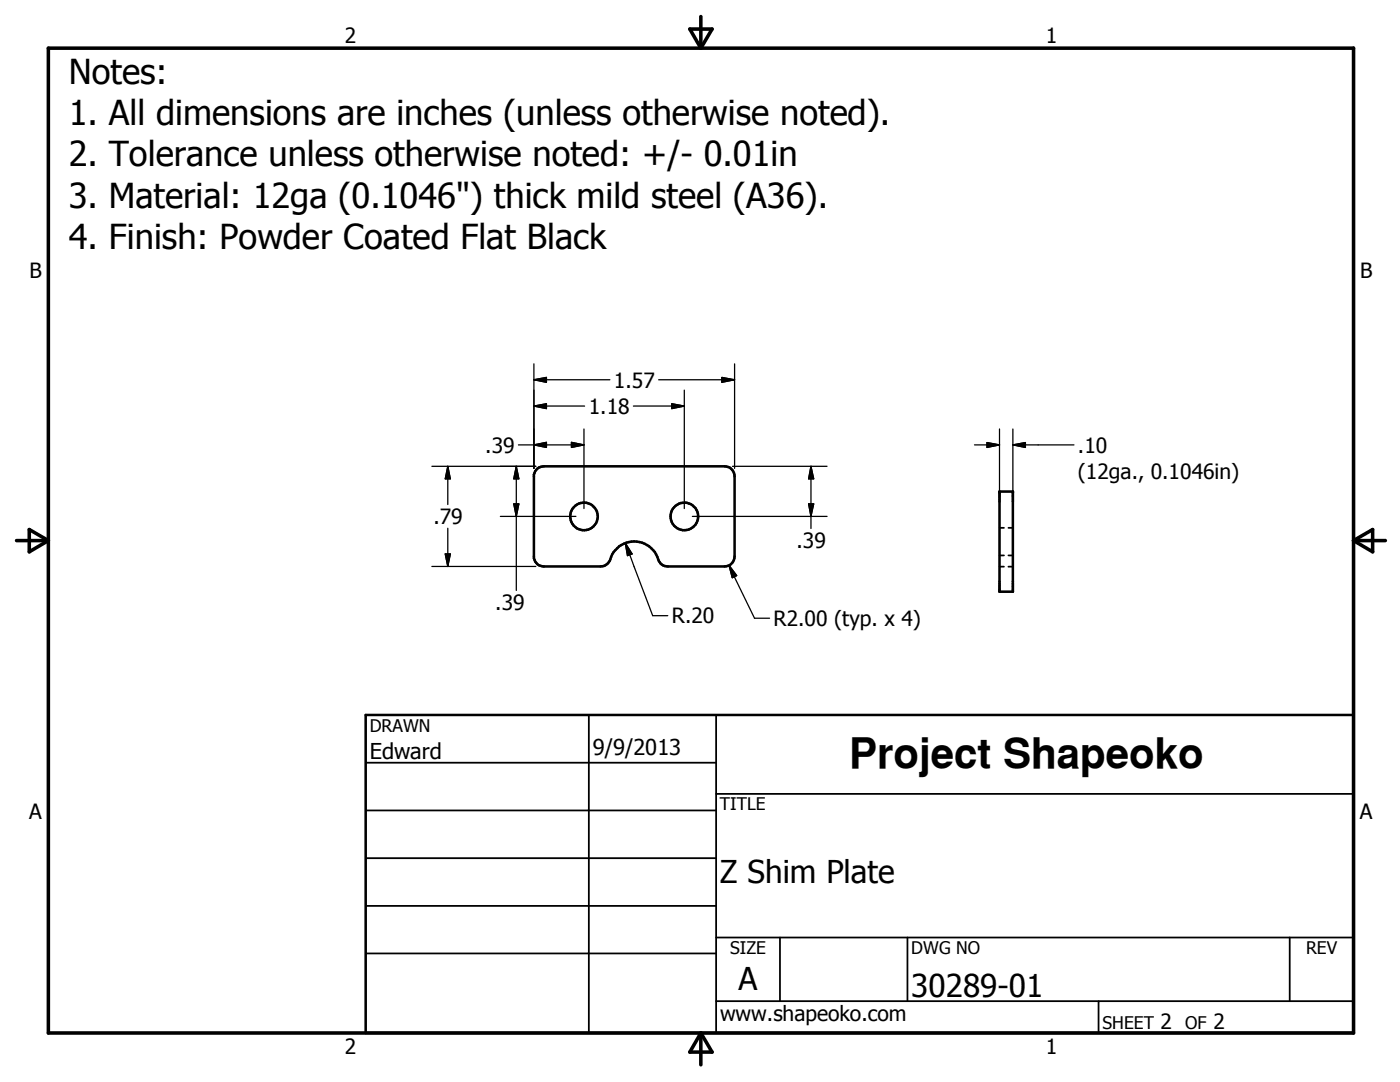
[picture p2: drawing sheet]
<svg xmlns="http://www.w3.org/2000/svg" width="279mm" height="216mm" viewBox="0 0 279 216" stroke-linecap="round" stroke-linejoin="round" font-family="sans-serif">
<g fill="none" stroke="#000" stroke-width=".51">
<path d="M107.2 93.5l.7-.3 .6-.2h36.1a2 2 0 0 1 2 2v16a2 2 0 0 1-2 2h-11.3a2.11 2.11 0 0 1-2.1-1.9 5 5 0 0 0-5.1-3 5 5 0 0 0-4.4 3.8l-.9 .9-1 .2h-11.6a1.88 1.88 0 0 1-1.6-1.6v-16.7l.2-.7zM199.5 98.1h2.6v20h-2.6zM73 142.7h197.1v63.4h-197.1z"/>
<circle cx="116.6" cy="103" r="2.76"/>
<circle cx="136.6" cy="103" r="2.76"/>
</g>
<g fill="#000">
<circle cx="199.5" cy="98.1" r=".25"/>
<circle cx="202.1" cy="98.1" r=".25"/>
</g>
<g fill="none" stroke="#000" stroke-width=".35">
<path d="M199.5 113.1h.9M199.5 105.3h.9M199.5 110.8h.9M201.3 113.1h.8M201.3 105.3h.8M201.3 110.8h.8M73 152.2h69.9M117.5 142.7v63.4M142.9 158.4h127.2M142.9 142.7v63.4M73 161.7h69.9M73 171.2h69.9"/>
<path d="M73 180.8h69.9M73 190.2h69.9M142.9 199.8h127.2M142.9 187.1h127.2M155.7 187.1v12.7M181.1 187.1v12.7M219.2 199.8v6.3M257.4 187.1v12.7"/>
</g>
<path d="M9.7 9.6h260.4v196.5h-260.4zM137.7 5.8h4.4l-2.2 3.8zM139.9 3.3v6.3M3.3 107.9h6.4M5.8 105.7l3.9 2.2-3.9 2.2zM270.1 107.9h6.4M270.1 107.9l3.8-2.2v4.4zM139.9 206.1v6.4M139.9 206.1l2.2 3.8h-4.4z" fill="none" stroke="#000" stroke-width=".71"/>
<g fill="none" stroke="#000" stroke-width=".25">
<path d="M106.6 75.8l2.5-.5v1zM106.6 72.6v20.9M106.6 75.8h15.1M131.4 75.8h15.2M136.6 77.9v23.6M144.1 75.3l2.5 .5-2.5 .5zM146.6 72.6v20.9M86.2 93h20.7M89.4 93l.5 2.5h-1zM89.4 93v7.7M103 93l.5 2.5h-1zM103 93v24.8"/>
<path d="M103.5 88.8h13M106.6 81l2.5-.4v.9zM106.6 88.8l2.5-.5v1zM106.6 81h10.1M114 88.3l2.5 .5-2.5 .5zM116.5 85.6v15.9M126.4 81h10.2M134.1 80.6l2.5 .4-2.5 .5zM146.2 93h18.9M161.8 93l.6 2.5h-1zM161.8 93v12.5M194.5 88.8h5"/>
<path d="M197 88.3l2.5 .5-2.5 .5zM199.5 85.6v12.9M202.1 88.8l2.5-.5v1zM202.1 88.8h12.2M202.1 85.6v12.9M86.2 113h20.7M88.9 110.5h1l-.5 2.5zM89.4 105.4v7.6M99.9 103h15M102.5 100.5h1l-.5 2.5zM124.8 108.4l1.4 2.1-1 .4zM124.8 108.4l5.5 14.5h3"/>
<path d="M138.2 103h26.9M145.5 112.8l1.5 2.1-.9 .4zM145.5 112.8l5.1 10.6h3M161.4 100.5h1l-.6 2.5z"/>
</g>
<g fill="#000">
<path d="M106.6 75.8l2.5-.5v1zM144.1 75.3l2.5 .5-2.5 .5zM89.4 93l.5 2.5h-1zM103 93l.5 2.5h-1zM106.6 81l2.5-.4v.9zM106.6 88.8l2.5-.5v1zM114 88.3l2.5 .5-2.5 .5zM134.1 80.6l2.5 .4-2.5 .5zM161.8 93l.6 2.5h-1zM197 88.3l2.5 .5-2.5 .5zM202.1 88.8l2.5-.5v1zM88.9 110.5h1l-.5 2.5z"/>
<path d="M102.5 100.5h1l-.5 2.5zM124.8 108.4l1.4 2.1-1 .4zM145.5 112.8l1.5 2.1-.9 .4zM161.4 100.5h1l-.6 2.5z"/>
</g>
<text font-size="8.4" x="169.5" y="153.2">Project Shapeoko</text>
<g font-size="6.9">
<text x="13.8" y="16.8">Notes:</text>
<text x="13.8" y="25">1. All dimensions are inches (unless otherwise noted).</text>
<text x="13.8" y="33.2">2. Tolerance unless otherwise noted: +/- 0.01in</text>
<text x="13.8" y="41.4">3. Material: 12ga (0.1046&quot;) thick mild steel (A36).</text>
<text x="13.8" y="49.7">4. Finish: Powder Coated Flat Black</text>
</g>
<g font-size="6.3">
<text x="143.7" y="176.1">Z Shim Plate</text>
<text x="147.4" y="197.6">A</text>
<text x="181.9" y="198.9">30289-01</text>
</g>
<g font-size="4.4">
<text x="73.8" y="151.4">Edward</text>
<text x="118.3" y="150.7">9/9/2013</text>
</g>
<g font-size="4.2">
<text x="68.8" y="8.6">2</text>
<text x="208.7" y="8.6">1</text>
<text x="5.9" y="55.5">B</text>
<text x="271.4" y="55.5">B</text>
<text x="122.5" y="77.3">1.57</text>
<text x="117.5" y="82.6">1.18</text>
<text x="96.9" y="90.3">.39</text>
<text x="215.1" y="90.3">.10</text>
<text x="215.1" y="95.6">(12ga., 0.1046in)</text>
<text x="86.5" y="104.6">.79</text>
<text x="159" y="109.3">.39</text>
<text x="98.8" y="121.8">.39</text>
<text x="134.1" y="124.4">R.20</text>
<text x="154.4" y="125">R2.00 (typ. x 4)</text>
<text x="5.8" y="163.4">A</text>
<text x="271.4" y="163.4">A</text>
<text x="143.7" y="203.8">www.shapeoko.com</text>
<text x="231.6" y="205.3">2</text>
<text x="242.1" y="205.3">2</text>
<text x="68.8" y="210.2">2</text>
<text x="208.7" y="210.2">1</text>
</g>
<g font-size="3.5">
<text x="73.8" y="146">DRAWN</text>
<text x="143.7" y="161.7">TITLE</text>
<text x="145.7" y="190.5">SIZE</text>
<text x="181.9" y="190.5">DWG NO</text>
<text x="260.6" y="190.4">REV</text>
<text x="220" y="205.3">SHEET</text>
<text x="236.5" y="205.3">OF</text>
</g>
</svg>
